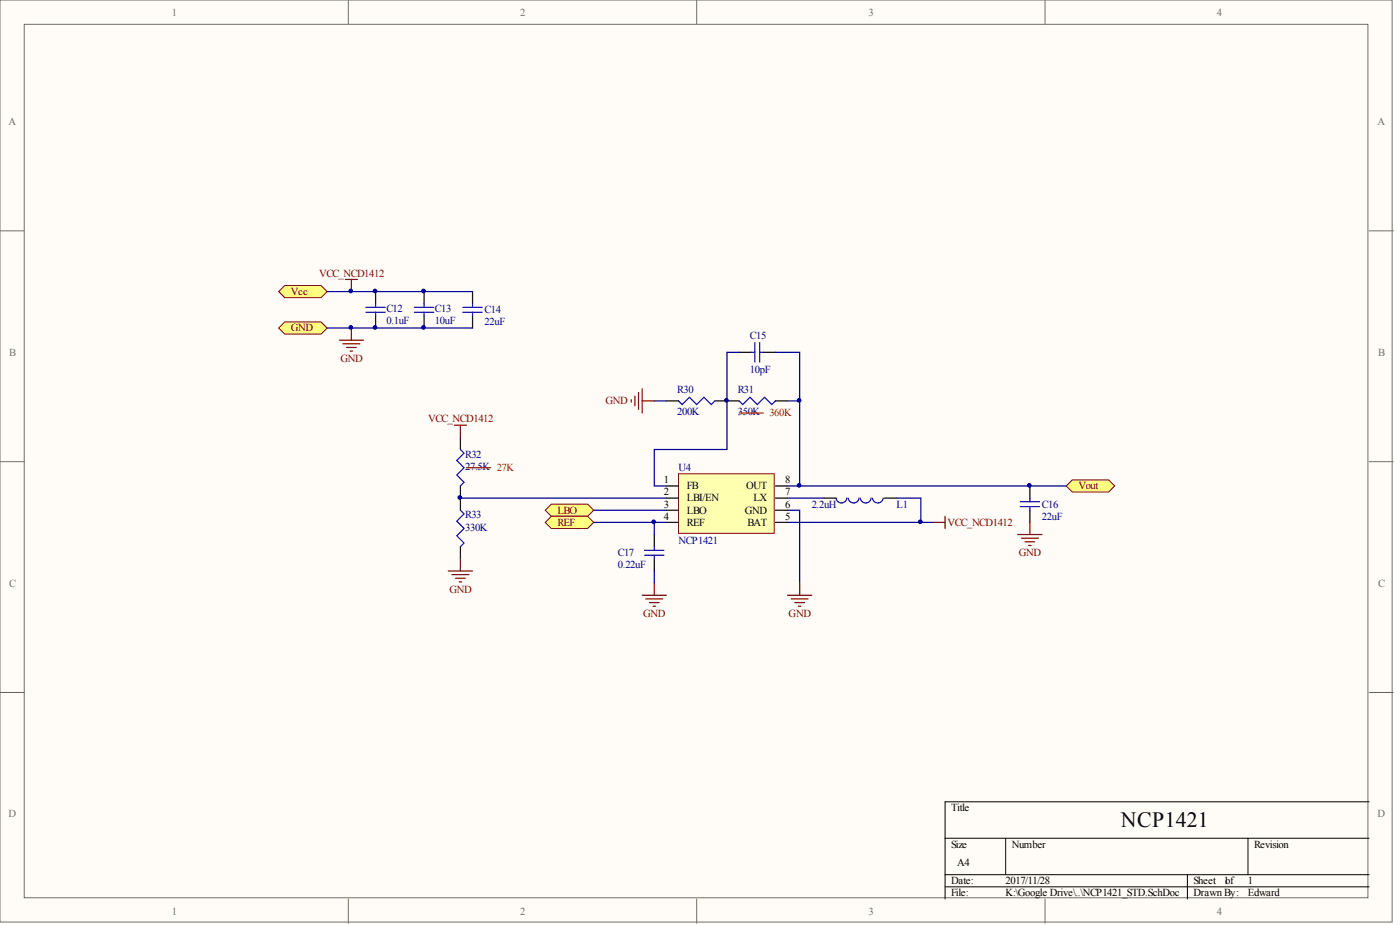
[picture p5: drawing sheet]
<svg xmlns="http://www.w3.org/2000/svg" width="292mm" height="193mm" viewBox="0 0 292 193" stroke-linecap="round" stroke-linejoin="round" font-family="sans-serif">
<g fill="#fffcf8" stroke="#716f64" stroke-width=".21">
<path d="M0 0h290.5v192.4h-290.5z"/>
<path d="M5.1 5.1h280.3v182.2h-280.3z"/>
</g>
<path d="M72.7 0v5.1M145.4 0v5.1M218 0v5.1M0 48.2h5.1M285.7 48.2h5M0 96.3h5.1M285.7 96.3h5M0 144.5h5.1M285.7 144.5h5M72.7 187.5v5.1M145.4 187.5v5.1M218 187.5v5.1" fill="none" stroke="#716f64" stroke-width=".21"/>
<path d="M197.2 174.9h88.5M209.8 174.9v7.6M260.4 174.9v7.6M285.7 167.3h-88.5v20.2M197.2 182.5h88.5M197.2 185h88.5M247.7 182.5v5" fill="none" stroke="#000" stroke-width=".21"/>
<path d="M141.6 98.8h19.9v12.5h-19.9z" fill="#ffffb0" stroke="#800000" stroke-width=".21"/>
<path d="M136.5 111.5v2.5M136.5 116.6v2.5M139 101.4h2.6M139 103.9h2.6M139 106.4h2.6M139 109h2.6M161.8 101.4h2.5M161.8 103.9h2.5M161.8 106.4h2.5M161.8 109h2.5" fill="none" stroke="#000" stroke-width=".25"/>
<path d="M134.5 114.8h4M134.5 115.8h4M136.5 114v.8M136.5 115.8v.8" fill="none" stroke="#00f" stroke-width=".25"/>
<g fill="#ffff80" stroke="#800000" stroke-width=".21">
<path d="M59.4 59.6h7.6l1.3 1.2-1.3 1.3h-7.6l-1.3-1.3z" fill-rule="evenodd"/>
<path d="M59.4 67.2h7.6l1.3 1.2-1.3 1.3h-7.6l-1.3-1.3z" fill-rule="evenodd"/>
</g>
<g fill="none" stroke="#800000" stroke-width=".25">
<path d="M72 58.3h2.6M73.3 58.3v2.5M70.8 71h5M71.5 71.7h3.6M72.3 72.5h2M73.1 73.2h.5M73.3 68.4v2.6M131.7 83.4v.5M132.5 82.6v2.1M133.2 81.9v3.5M134 81.1v5.1M134 83.6h2.5"/>
<path d="M194.7 109h2.5M197.2 107.7v2.5M134 124.2h5M134.7 124.9h3.6M135.5 125.7h2M136.3 126.5h.5M136.5 121.7v2.5M164.3 124.2h5.1M165.1 124.9h3.5M165.8 125.7h2.1M166.6 126.5h.5M166.8 121.7v2.5"/>
</g>
<path d="M78.4 60.8v2.6M78.4 65.9v2.5M88.5 60.8v2.6M88.5 65.9v2.5M139 83.6h2.6M149.1 83.6h5.1M161.8 83.6h2.5" fill="none" stroke="#000" stroke-width=".25"/>
<path d="M76.3 64.1h4.1M76.3 65.1h4.1M78.4 63.4v.7M78.4 65.1v.8M86.5 64.1h4M86.5 65.1h4M88.5 63.4v.7M88.5 65.1v.8M141.6 83.6l.7 .8 1.5-1.5 1.6 1.5 1.5-1.5 1.5 1.5 .7-.8M154.2 83.6l.8 .8 1.5-1.5 1.5 1.5 1.5-1.5 1.5 1.5 .8-.8" fill="none" stroke="#00f" stroke-width=".25"/>
<path d="M136.5 119.1v2.6M139 109h-2.5v2.5M164.3 106.4h2.5v15.3" fill="none" stroke="#000080" stroke-width=".25"/>
<path d="M223.7 100.1h7.6l1.3 1.3-1.3 1.2h-7.6l-1.2-1.2z" fill-rule="evenodd" fill="#ffff80" stroke="#800000" stroke-width=".21"/>
<path d="M98.6 60.8v2.6M98.6 65.9v2.5M154.2 73.5h2.5M159.3 73.5h2.5M96.1 91.2v2.6M96.1 101.4v5M96.1 114v2.6M171.9 103.9h2.5M184.5 103.9h2.6M214.9 101.4v2.5M214.9 106.4v2.6" fill="none" stroke="#000" stroke-width=".25"/>
<g fill="none" stroke="#00f" stroke-width=".25">
<path d="M96.6 64.1h4M96.6 65.1h4M98.6 63.4v.7M98.6 65.1v.8M156.7 73.5h.8M157.5 71.5v4M158.5 71.5v4M158.5 73.5h.8M96.1 93.8l.7 .7-1.5 1.6 1.5 1.5-1.5 1.5 1.5 1.5-.7 .8M96.1 106.4l.7 .8-1.5 1.5 1.5 1.5-1.5 1.6 1.5 1.5-.7 .7M176.7 103.9a1.14 1.14 0 0 1-1.1 1 1.14 1.14 0 0 1-1.2-1M179.2 103.9a1.14 1.14 0 0 1-1.1 1 1.14 1.14 0 0 1-1.1-1"/>
<path d="M181.8 103.9a1.14 1.14 0 0 1-1.2 1 1.14 1.14 0 0 1-1.1-1M184.3 103.9a1.14 1.14 0 0 1-1.1 1 1.14 1.14 0 0 1-1.2-1M212.9 104.7h4M212.9 105.7h4M214.9 103.9v.8M214.9 105.7v.7"/>
</g>
<path d="M68.3 60.8h30.3M68.3 68.4h30.3M154.2 73.5h-2.5v20.3h-15.2v7.6h2.5M161.8 73.5h5v10.1M136.5 83.6h2.5M164.3 83.6h2.5v17.8M96.1 103.9h42.9M164.3 103.9h7.6M164.3 101.4h58.2M164.3 109h30.4M187.1 103.9h5v5.1" fill="none" stroke="#000080" stroke-width=".25"/>
<path d="M94.8 88.7h2.5M96.1 88.7v2.5M93.5 119.1h5.1M94.3 119.9h3.5M96.1 116.6v2.5M212.3 111.5h5.1M213.1 112.3h3.5M213.9 113h2M214.6 113.8h.5M214.9 109v2.5M95.1 120.6h2M95.8 121.4h.5" fill="none" stroke="#800000" stroke-width=".25"/>
<path d="M115 105.2h7.6l1.3 1.2-1.3 1.3h-7.6l-1.2-1.3z" fill-rule="evenodd" fill="#ffff80" stroke="#800000" stroke-width=".21"/>
<path d="M123.9 106.4h15.1" fill="none" stroke="#000080" stroke-width=".25"/>
<path d="M115 107.7h7.6l1.3 1.3-1.3 1.2h-7.6l-1.2-1.2z" fill-rule="evenodd" fill="#ffff80" stroke="#800000" stroke-width=".21"/>
<path d="M123.9 109h12.6" fill="none" stroke="#000080" stroke-width=".25"/>
<path d="M97.3 97.6h5.1M154.2 86.2h5.1" fill="none" stroke="#f00" stroke-width=".25"/>
<g fill="#000080" stroke="#000080" stroke-width=".21">
<circle cx="73.2" cy="68.3" r=".38"/>
<circle cx="73.2" cy="60.7" r=".38"/>
<circle cx="78.2" cy="68.3" r=".38"/>
<circle cx="78.2" cy="60.7" r=".38"/>
<circle cx="88.4" cy="68.3" r=".38"/>
<circle cx="88.4" cy="60.7" r=".38"/>
<circle cx="95.9" cy="103.8" r=".38"/>
<circle cx="136.4" cy="108.9" r=".38"/>
<circle cx="151.6" cy="83.5" r=".38"/>
<circle cx="166.7" cy="101.3" r=".38"/>
<circle cx="166.7" cy="83.5" r=".38"/>
<circle cx="192" cy="108.9" r=".38"/>
<circle cx="214.8" cy="101.3" r=".38"/>
</g>
<text font-size="4.5" x="233.8" y="172.6">NCP1421</text>
<g font-size="2.2" fill="#716f64">
<text x="35.8" y="3.3">1</text>
<text x="108.5" y="3.3">2</text>
<text x="181.2" y="3.3">3</text>
<text x="253.9" y="3.3">4</text>
<text x="1.8" y="26.1">A</text>
<text x="287.4" y="26.1">A</text>
<text x="1.9" y="74.2">B</text>
<text x="287.6" y="74.2">B</text>
<text x="1.9" y="122.4">C</text>
<text x="287.6" y="122.4">C</text>
<text x="1.8" y="170.5">D</text>
<text x="287.4" y="170.5">D</text>
<text x="35.8" y="190.8">1</text>
<text x="108.5" y="190.8">2</text>
<text x="181.2" y="190.8">3</text>
<text x="253.9" y="190.8">4</text>
</g>
<g font-size="2.2" fill="#800000">
<text x="66.6" y="57.7">VCC_NCD1412</text>
<text x="60.7" y="61.5">Vcc</text>
<text x="60.7" y="69.1">GND</text>
<text x="71" y="75.5">GND</text>
<text x="89.3" y="88.1">VCC_NCD1412</text>
<text x="126.3" y="84.3">GND</text>
<text x="116.3" y="107.1">LBO</text>
<text x="225" y="102.1">Vout</text>
<text x="116.3" y="109.7">REF</text>
<text x="197.7" y="109.7">VCC_NCD1412</text>
<text x="212.6" y="116">GND</text>
<text x="93.8" y="123.6">GND</text>
<text x="134.2" y="128.7">GND</text>
<text x="164.5" y="128.7">GND</text>
</g>
<g font-size="2.2" fill="#000080">
<text x="80.6" y="65.1">C12</text>
<text x="90.8" y="65.1">C13</text>
<text x="101.1" y="65.3">C14</text>
<text x="80.6" y="67.6">0.1uF</text>
<text x="90.8" y="67.6">10uF</text>
<text x="101.1" y="67.9">22uF</text>
<text x="156.5" y="70.6">C15</text>
<text x="156.5" y="77.7">10pF</text>
<text x="141.3" y="82.1">R30</text>
<text x="154" y="82.1">R31</text>
<text x="141.3" y="86.6">200K</text>
<text x="154" y="86.6">350K</text>
<text x="97.1" y="95.5">R32</text>
<text x="97.1" y="98">27.5K 27K</text>
<text x="141.6" y="98.3">U4</text>
<text x="169.4" y="105.9">2.2uH</text>
<text x="187.1" y="105.9">L1</text>
<text x="217.4" y="105.9">C16</text>
<text x="97.1" y="110.7">330K</text>
<text x="97.1" y="108.2">R33</text>
<text x="141.6" y="113.5">NCP1421</text>
<text x="217.4" y="108.4">22uF</text>
<text x="128.9" y="118.5">0.22uF</text>
<text x="128.9" y="116">C17</text>
</g>
<text font-size="2.2" fill="#f00" x="160.5" y="86.9">360K</text>
<g font-size="2.2">
<text x="138.5" y="100.8">1</text>
<text x="163.8" y="100.8">8</text>
<text x="138.5" y="103.3">2</text>
<text x="138.5" y="105.9">3</text>
<text x="143.3" y="102.1">FB</text>
<text x="143.3" y="104.6">LBI/EN</text>
<text x="143.3" y="107.1">LBO</text>
<text x="155.4" y="107.1">GND</text>
<text x="155.7" y="102.1">OUT</text>
<text x="157.2" y="104.6">LX</text>
<text x="163.8" y="105.9">6</text>
<text x="163.8" y="103.3">7</text>
<text x="138.5" y="108.4">4</text>
<text x="143.3" y="109.7">REF</text>
<text x="156" y="109.7">BAT</text>
<text x="163.8" y="108.4">5</text>
<text x="198.4" y="169.3">Title</text>
<text x="198.4" y="176.9">Size</text>
<text x="211.1" y="176.9">Number</text>
<text x="261.6" y="176.9">Revision</text>
<text x="198.4" y="184.5">Date:</text>
<text x="199.7" y="180.7">A4</text>
<text x="209.8" y="184.5">2017/11/28</text>
<text x="249" y="184.5">Sheet</text>
<text x="255.3" y="184.4">1of</text>
<text x="260.4" y="184.4">1</text>
<text x="198.4" y="187">File:</text>
<text x="209.8" y="187">K:\Google Drive\..\NCP1421_STD.SchDoc</text>
<text x="249" y="187">Drawn By:</text>
<text x="260.4" y="187">Edward</text>
</g>
</svg>
